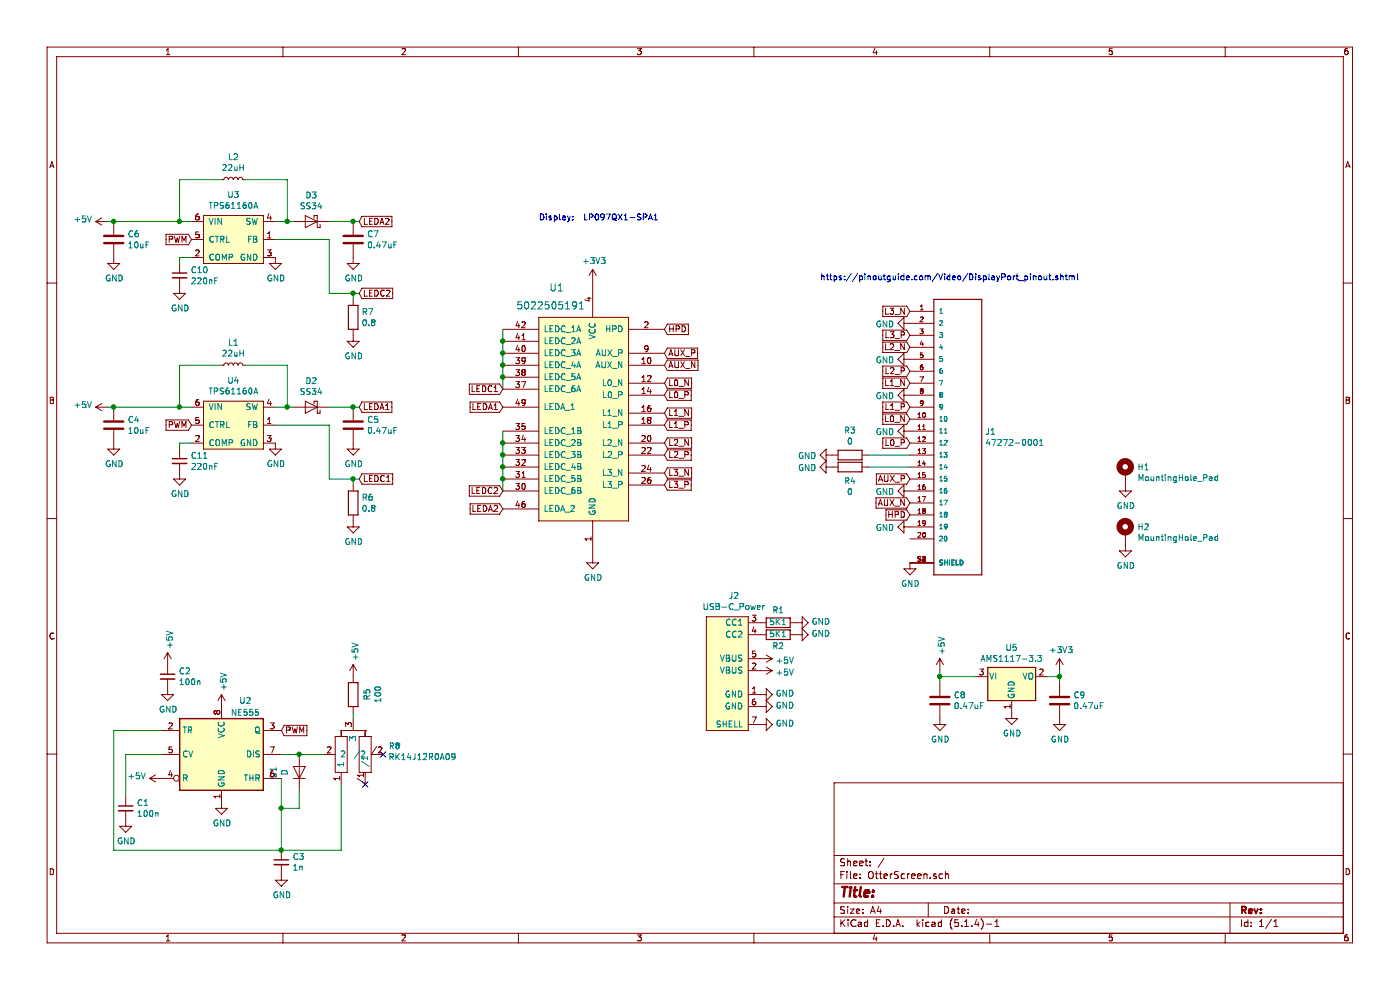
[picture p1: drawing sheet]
EESchema Schematic File Version 4
LIBS:OtterScreen-cache
EELAYER 26 0
EELAYER END
$Descr A4 11693 8268
encoding utf-8
Sheet 1 1
Title ""
Date ""
Rev ""
Comp ""
Comment1 ""
Comment2 ""
Comment3 ""
Comment4 ""
$EndDescr
$Comp
L otter:5022505191 U1
U 1 1
P 4950 3500
F 0 "U1" H 4650 4600 60  0000 C CNN
F 1 "5022505191" H 4600 4450 60  0000 C CNN
F 2 "otter:5022505191" H 4950 3500 60  0001 C CNN
F 3 "" H 4950 3500 60  0000 C CNN
	1    4950 3500
	1    0    0    -1  
$EndComp
$Comp
L power:GND #PWR0101
U 1 1
P 4950 4650
F 0 "#PWR0101" H 4950 4400 50  0001 C CNN
F 1 "GND" H 4955 4477 50  0000 C CNN
F 2 "" H 4950 4650 50  0001 C CNN
F 3 "" H 4950 4650 50  0001 C CNN
	1    4950 4650
	1    0    0    -1  
$EndComp
$Comp
L power:+3V3 #PWR0102
U 1 1
P 4950 2350
F 0 "#PWR0102" H 4950 2200 50  0001 C CNN
F 1 "+3V3" H 4965 2523 50  0000 C CNN
F 2 "" H 4950 2350 50  0001 C CNN
F 3 "" H 4950 2350 50  0001 C CNN
	1    4950 2350
	1    0    0    -1  
$EndComp
Text Notes 4500 1850 0    50   ~ 0
Display:  LP097QX1-SPA1\n
$Comp
L power:GND #PWR0103
U 1 1
P 7600 4700
F 0 "#PWR0103" H 7600 4450 50  0001 C CNN
F 1 "GND" H 7605 4527 50  0000 C CNN
F 2 "" H 7600 4700 50  0001 C CNN
F 3 "" H 7600 4700 50  0001 C CNN
	1    7600 4700
	1    0    0    -1  
$EndComp
Text GLabel 5550 3200 2    50   Input ~ 0
L0_N
Text GLabel 5550 3300 2    50   Input ~ 0
L0_P
Text GLabel 5550 3450 2    50   Input ~ 0
L1_N
Text GLabel 5550 3550 2    50   Input ~ 0
L1_P
Text GLabel 5550 3700 2    50   Input ~ 0
L2_N
Text GLabel 5550 3800 2    50   Input ~ 0
L2_P
Text GLabel 5550 3950 2    50   Input ~ 0
L3_N
Text GLabel 5550 4050 2    50   Input ~ 0
L3_P
Text GLabel 7600 2600 0    50   Input ~ 0
L3_N
Text GLabel 7600 2800 0    50   Input ~ 0
L3_P
Text GLabel 7600 3500 0    50   Input ~ 0
L0_N
Text GLabel 7600 3700 0    50   Input ~ 0
L0_P
Text GLabel 7600 3200 0    50   Input ~ 0
L1_N
Text GLabel 7600 3400 0    50   Input ~ 0
L1_P
Text GLabel 7600 2900 0    50   Input ~ 0
L2_N
Text GLabel 7600 3100 0    50   Input ~ 0
L2_P
Wire Wire Line
	7600 3800 7250 3800
Wire Wire Line
	7600 3900 7250 3900
$Comp
L power:GND #PWR0104
U 1 1
P 7600 2700
F 0 "#PWR0104" H 7600 2450 50  0001 C CNN
F 1 "GND" V 7605 2572 50  0000 R CNN
F 2 "" H 7600 2700 50  0001 C CNN
F 3 "" H 7600 2700 50  0001 C CNN
	1    7600 2700
	0    1    1    0   
$EndComp
$Comp
L power:GND #PWR0105
U 1 1
P 7600 3000
F 0 "#PWR0105" H 7600 2750 50  0001 C CNN
F 1 "GND" V 7605 2872 50  0000 R CNN
F 2 "" H 7600 3000 50  0001 C CNN
F 3 "" H 7600 3000 50  0001 C CNN
	1    7600 3000
	0    1    1    0   
$EndComp
$Comp
L power:GND #PWR0106
U 1 1
P 7600 3300
F 0 "#PWR0106" H 7600 3050 50  0001 C CNN
F 1 "GND" V 7605 3172 50  0000 R CNN
F 2 "" H 7600 3300 50  0001 C CNN
F 3 "" H 7600 3300 50  0001 C CNN
	1    7600 3300
	0    1    1    0   
$EndComp
$Comp
L power:GND #PWR0107
U 1 1
P 7600 3600
F 0 "#PWR0107" H 7600 3350 50  0001 C CNN
F 1 "GND" V 7605 3472 50  0000 R CNN
F 2 "" H 7600 3600 50  0001 C CNN
F 3 "" H 7600 3600 50  0001 C CNN
	1    7600 3600
	0    1    1    0   
$EndComp
$Comp
L power:GND #PWR0108
U 1 1
P 6950 3800
F 0 "#PWR0108" H 6950 3550 50  0001 C CNN
F 1 "GND" V 6955 3672 50  0000 R CNN
F 2 "" H 6950 3800 50  0001 C CNN
F 3 "" H 6950 3800 50  0001 C CNN
	1    6950 3800
	0    1    1    0   
$EndComp
$Comp
L power:GND #PWR0109
U 1 1
P 6950 3900
F 0 "#PWR0109" H 6950 3650 50  0001 C CNN
F 1 "GND" V 6955 3772 50  0000 R CNN
F 2 "" H 6950 3900 50  0001 C CNN
F 3 "" H 6950 3900 50  0001 C CNN
	1    6950 3900
	0    1    1    0   
$EndComp
$Comp
L power:GND #PWR0110
U 1 1
P 7600 4100
F 0 "#PWR0110" H 7600 3850 50  0001 C CNN
F 1 "GND" V 7605 3972 50  0000 R CNN
F 2 "" H 7600 4100 50  0001 C CNN
F 3 "" H 7600 4100 50  0001 C CNN
	1    7600 4100
	0    1    1    0   
$EndComp
Text GLabel 5550 2950 2    50   Input ~ 0
AUX_P
Text GLabel 5550 3050 2    50   Input ~ 0
AUX_N
Text GLabel 7600 4000 0    50   Input ~ 0
AUX_P
Text GLabel 7600 4200 0    50   Input ~ 0
AUX_N
Text GLabel 5550 2750 2    50   Input ~ 0
HPD
Text GLabel 7600 4300 0    50   Input ~ 0
HPD
Text Notes 6850 2350 0    50   ~ 0
https://pinoutguide.com/Video/DisplayPort_pinout.shtml
$Comp
L power:GND #PWR0111
U 1 1
P 7600 4400
F 0 "#PWR0111" H 7600 4150 50  0001 C CNN
F 1 "GND" V 7605 4272 50  0000 R CNN
F 2 "" H 7600 4400 50  0001 C CNN
F 3 "" H 7600 4400 50  0001 C CNN
	1    7600 4400
	0    1    1    0   
$EndComp
$Comp
L Device:R R3
U 1 1
P 7100 3800
F 0 "R3" V 6893 3800 50  0000 C CNN
F 1 "0" V 6984 3800 50  0000 C CNN
F 2 "Resistor_SMD:R_0603_1608Metric" V 7030 3800 50  0001 C CNN
F 3 "~" H 7100 3800 50  0001 C CNN
	1    7100 3800
	0    1    1    0   
$EndComp
$Comp
L Device:R R4
U 1 1
P 7100 3900
F 0 "R4" V 7215 3900 50  0000 C CNN
F 1 "0" V 7306 3900 50  0000 C CNN
F 2 "Resistor_SMD:R_0603_1608Metric" V 7030 3900 50  0001 C CNN
F 3 "~" H 7100 3900 50  0001 C CNN
	1    7100 3900
	0    1    1    0   
$EndComp
$Comp
L otter:USB-C_Power J2
U 1 1
P 6100 5600
F 0 "J2" H 6131 6225 50  0000 C CNN
F 1 "USB-C_Power" H 6131 6134 50  0000 C CNN
F 2 "otter:USB-C_Power" H 6100 6150 50  0001 C CNN
F 3 "" H 6100 6150 50  0001 C CNN
	1    6100 5600
	1    0    0    -1  
$EndComp
$Comp
L power:GND #PWR0112
U 1 1
P 6350 6050
F 0 "#PWR0112" H 6350 5800 50  0001 C CNN
F 1 "GND" V 6355 5922 50  0000 R CNN
F 2 "" H 6350 6050 50  0001 C CNN
F 3 "" H 6350 6050 50  0001 C CNN
	1    6350 6050
	0    -1   -1   0   
$EndComp
$Comp
L power:GND #PWR0113
U 1 1
P 6350 5900
F 0 "#PWR0113" H 6350 5650 50  0001 C CNN
F 1 "GND" V 6355 5772 50  0000 R CNN
F 2 "" H 6350 5900 50  0001 C CNN
F 3 "" H 6350 5900 50  0001 C CNN
	1    6350 5900
	0    -1   -1   0   
$EndComp
$Comp
L power:GND #PWR0114
U 1 1
P 6350 5800
F 0 "#PWR0114" H 6350 5550 50  0001 C CNN
F 1 "GND" V 6355 5672 50  0000 R CNN
F 2 "" H 6350 5800 50  0001 C CNN
F 3 "" H 6350 5800 50  0001 C CNN
	1    6350 5800
	0    -1   -1   0   
$EndComp
$Comp
L power:GND #PWR0115
U 1 1
P 6650 5300
F 0 "#PWR0115" H 6650 5050 50  0001 C CNN
F 1 "GND" V 6655 5172 50  0000 R CNN
F 2 "" H 6650 5300 50  0001 C CNN
F 3 "" H 6650 5300 50  0001 C CNN
	1    6650 5300
	0    -1   -1   0   
$EndComp
$Comp
L power:GND #PWR0116
U 1 1
P 6650 5200
F 0 "#PWR0116" H 6650 4950 50  0001 C CNN
F 1 "GND" V 6655 5072 50  0000 R CNN
F 2 "" H 6650 5200 50  0001 C CNN
F 3 "" H 6650 5200 50  0001 C CNN
	1    6650 5200
	0    -1   -1   0   
$EndComp
$Comp
L Device:R R2
U 1 1
P 6500 5300
F 0 "R2" V 6400 5300 50  0000 C CNN
F 1 "5K1" V 6500 5300 50  0000 C CNN
F 2 "Resistor_SMD:R_0603_1608Metric" V 6430 5300 50  0001 C CNN
F 3 "~" H 6500 5300 50  0001 C CNN
	1    6500 5300
	0    -1   -1   0   
$EndComp
$Comp
L Device:R R1
U 1 1
P 6500 5200
F 0 "R1" V 6600 5200 50  0000 C CNN
F 1 "5K1" V 6500 5200 50  0000 C CNN
F 2 "Resistor_SMD:R_0603_1608Metric" V 6430 5200 50  0001 C CNN
F 3 "~" H 6500 5200 50  0001 C CNN
	1    6500 5200
	0    -1   -1   0   
$EndComp
$Comp
L power:+5V #PWR0117
U 1 1
P 6350 5500
F 0 "#PWR0117" H 6350 5350 50  0001 C CNN
F 1 "+5V" V 6365 5628 50  0000 L CNN
F 2 "" H 6350 5500 50  0001 C CNN
F 3 "" H 6350 5500 50  0001 C CNN
	1    6350 5500
	0    1    1    0   
$EndComp
$Comp
L power:+5V #PWR0118
U 1 1
P 6350 5600
F 0 "#PWR0118" H 6350 5450 50  0001 C CNN
F 1 "+5V" V 6365 5728 50  0000 L CNN
F 2 "" H 6350 5600 50  0001 C CNN
F 3 "" H 6350 5600 50  0001 C CNN
	1    6350 5600
	0    1    1    0   
$EndComp
$Comp
L Timer:NE555 U2
U 1 1
P 1850 6300
F 0 "U2" H 2050 6750 50  0000 C CNN
F 1 "NE555" H 2050 6650 50  0000 C CNN
F 2 "Package_SO:SO-8_5.3x6.2mm_P1.27mm" H 1850 6300 50  0001 C CNN
F 3 "http://www.ti.com/lit/ds/symlink/ne555.pdf" H 1850 6300 50  0001 C CNN
	1    1850 6300
	1    0    0    -1  
$EndComp
$Comp
L power:GND #PWR0119
U 1 1
P 1850 6700
F 0 "#PWR0119" H 1850 6450 50  0001 C CNN
F 1 "GND" H 1855 6527 50  0000 C CNN
F 2 "" H 1850 6700 50  0001 C CNN
F 3 "" H 1850 6700 50  0001 C CNN
	1    1850 6700
	1    0    0    -1  
$EndComp
$Comp
L power:+5V #PWR0120
U 1 1
P 1350 6500
F 0 "#PWR0120" H 1350 6350 50  0001 C CNN
F 1 "+5V" V 1365 6628 50  0000 L CNN
F 2 "" H 1350 6500 50  0001 C CNN
F 3 "" H 1350 6500 50  0001 C CNN
	1    1350 6500
	0    -1   -1   0   
$EndComp
$Comp
L power:+5V #PWR0121
U 1 1
P 1850 5900
F 0 "#PWR0121" H 1850 5750 50  0001 C CNN
F 1 "+5V" V 1865 6028 50  0000 L CNN
F 2 "" H 1850 5900 50  0001 C CNN
F 3 "" H 1850 5900 50  0001 C CNN
	1    1850 5900
	1    0    0    -1  
$EndComp
Text GLabel 2350 6100 2    50   Input ~ 0
PWM
Wire Wire Line
	2350 6500 2350 6750
Wire Wire Line
	2350 7100 950  7100
Wire Wire Line
	950  7100 950  6100
Wire Wire Line
	950  6100 1350 6100
$Comp
L Device:C_Small C3
U 1 1
P 2350 7200
F 0 "C3" H 2442 7246 50  0000 L CNN
F 1 "1n" H 2442 7155 50  0000 L CNN
F 2 "Capacitor_SMD:C_0603_1608Metric" H 2350 7200 50  0001 C CNN
F 3 "~" H 2350 7200 50  0001 C CNN
	1    2350 7200
	1    0    0    -1  
$EndComp
Connection ~ 2350 7100
$Comp
L power:GND #PWR0122
U 1 1
P 2350 7300
F 0 "#PWR0122" H 2350 7050 50  0001 C CNN
F 1 "GND" H 2355 7127 50  0000 C CNN
F 2 "" H 2350 7300 50  0001 C CNN
F 3 "" H 2350 7300 50  0001 C CNN
	1    2350 7300
	1    0    0    -1  
$EndComp
$Comp
L Device:R R5
U 1 1
P 2950 5800
F 0 "R5" V 3065 5800 50  0000 C CNN
F 1 "100" V 3156 5800 50  0000 C CNN
F 2 "Resistor_SMD:R_0603_1608Metric" V 2880 5800 50  0001 C CNN
F 3 "~" H 2950 5800 50  0001 C CNN
	1    2950 5800
	1    0    0    -1  
$EndComp
$Comp
L power:+5V #PWR0123
U 1 1
P 2950 5650
F 0 "#PWR0123" H 2950 5500 50  0001 C CNN
F 1 "+5V" V 2965 5778 50  0000 L CNN
F 2 "" H 2950 5650 50  0001 C CNN
F 3 "" H 2950 5650 50  0001 C CNN
	1    2950 5650
	1    0    0    -1  
$EndComp
Wire Wire Line
	2350 6300 2500 6300
Wire Wire Line
	2950 6000 2950 5950
Wire Wire Line
	2850 7100 2350 7100
$Comp
L Device:D D1
U 1 1
P 2500 6450
F 0 "D1" H 2500 6666 50  0000 C CNN
F 1 "D" H 2500 6575 50  0000 C CNN
F 2 "Diode_SMD:D_SOD-123F" H 2500 6450 50  0001 C CNN
F 3 "~" H 2500 6450 50  0001 C CNN
	1    2500 6450
	0    -1   -1   0   
$EndComp
Connection ~ 2350 6750
Wire Wire Line
	2350 6750 2350 7100
$Comp
L Device:C_Small C2
U 1 1
P 1400 5650
F 0 "C2" H 1492 5696 50  0000 L CNN
F 1 "100n" H 1492 5605 50  0000 L CNN
F 2 "Capacitor_SMD:C_0603_1608Metric" H 1400 5650 50  0001 C CNN
F 3 "~" H 1400 5650 50  0001 C CNN
	1    1400 5650
	1    0    0    -1  
$EndComp
$Comp
L power:+5V #PWR0124
U 1 1
P 1400 5550
F 0 "#PWR0124" H 1400 5400 50  0001 C CNN
F 1 "+5V" V 1415 5678 50  0000 L CNN
F 2 "" H 1400 5550 50  0001 C CNN
F 3 "" H 1400 5550 50  0001 C CNN
	1    1400 5550
	1    0    0    -1  
$EndComp
$Comp
L power:GND #PWR0125
U 1 1
P 1400 5750
F 0 "#PWR0125" H 1400 5500 50  0001 C CNN
F 1 "GND" H 1405 5577 50  0000 C CNN
F 2 "" H 1400 5750 50  0001 C CNN
F 3 "" H 1400 5750 50  0001 C CNN
	1    1400 5750
	1    0    0    -1  
$EndComp
$Comp
L Device:C_Small C1
U 1 1
P 1050 6750
F 0 "C1" H 1142 6796 50  0000 L CNN
F 1 "100n" H 1142 6705 50  0000 L CNN
F 2 "Capacitor_SMD:C_0603_1608Metric" H 1050 6750 50  0001 C CNN
F 3 "~" H 1050 6750 50  0001 C CNN
	1    1050 6750
	1    0    0    -1  
$EndComp
$Comp
L power:GND #PWR0126
U 1 1
P 1050 6850
F 0 "#PWR0126" H 1050 6600 50  0001 C CNN
F 1 "GND" H 1055 6677 50  0000 C CNN
F 2 "" H 1050 6850 50  0001 C CNN
F 3 "" H 1050 6850 50  0001 C CNN
	1    1050 6850
	1    0    0    -1  
$EndComp
Wire Wire Line
	1050 6650 1050 6300
Wire Wire Line
	1050 6300 1350 6300
Text GLabel 4200 3400 0    50   Input ~ 0
LEDA1
Text GLabel 4200 3250 0    50   Input ~ 0
LEDC1
Text GLabel 4200 4250 0    50   Input ~ 0
LEDA2
Text GLabel 4200 4100 0    50   Input ~ 0
LEDC2
Wire Wire Line
	4200 4100 4200 4000
Connection ~ 4200 3700
Wire Wire Line
	4200 3700 4200 3600
Connection ~ 4200 3800
Wire Wire Line
	4200 3800 4200 3700
Connection ~ 4200 3900
Wire Wire Line
	4200 3900 4200 3800
Connection ~ 4200 4000
Wire Wire Line
	4200 4000 4200 3900
Wire Wire Line
	4200 3250 4200 3150
Connection ~ 4200 2850
Wire Wire Line
	4200 2850 4200 2750
Connection ~ 4200 2950
Wire Wire Line
	4200 2950 4200 2850
Connection ~ 4200 3050
Wire Wire Line
	4200 3050 4200 2950
Connection ~ 4200 3150
Wire Wire Line
	4200 3150 4200 3050
$Comp
L Device:D_Schottky D2
U 1 1
P 2600 3400
F 0 "D2" H 2600 3184 50  0000 C CNN
F 1 "SS34" H 2600 3275 50  0000 C CNN
F 2 "Diode_SMD:D_SOD-123F" H 2600 3400 50  0001 C CNN
F 3 "~" H 2600 3400 50  0001 C CNN
	1    2600 3400
	-1   0    0    1   
$EndComp
$Comp
L Device:L_Small L1
U 1 1
P 1950 3050
F 0 "L1" V 2135 3050 50  0000 C CNN
F 1 "22uH" V 2044 3050 50  0000 C CNN
F 2 "Inductor_SMD:L_Taiyo-Yuden_MD-4040" H 1950 3050 50  0001 C CNN
F 3 "~" H 1950 3050 50  0001 C CNN
	1    1950 3050
	0    -1   -1   0   
$EndComp
$Comp
L Device:C C4
U 1 1
P 950 3550
F 0 "C4" H 1065 3596 50  0000 L CNN
F 1 "10uF" H 1065 3505 50  0000 L CNN
F 2 "Capacitor_SMD:C_0805_2012Metric" H 988 3400 50  0001 C CNN
F 3 "~" H 950 3550 50  0001 C CNN
	1    950  3550
	1    0    0    -1  
$EndComp
$Comp
L power:GND #PWR0127
U 1 1
P 950 3700
F 0 "#PWR0127" H 950 3450 50  0001 C CNN
F 1 "GND" H 955 3527 50  0000 C CNN
F 2 "" H 950 3700 50  0001 C CNN
F 3 "" H 950 3700 50  0001 C CNN
	1    950  3700
	1    0    0    -1  
$EndComp
$Comp
L Device:C C5
U 1 1
P 2950 3550
F 0 "C5" H 3065 3596 50  0000 L CNN
F 1 "0.47uF" H 3065 3505 50  0000 L CNN
F 2 "Capacitor_SMD:C_0805_2012Metric" H 2988 3400 50  0001 C CNN
F 3 "~" H 2950 3550 50  0001 C CNN
	1    2950 3550
	1    0    0    -1  
$EndComp
$Comp
L power:GND #PWR0129
U 1 1
P 2950 3700
F 0 "#PWR0129" H 2950 3450 50  0001 C CNN
F 1 "GND" H 2955 3527 50  0000 C CNN
F 2 "" H 2950 3700 50  0001 C CNN
F 3 "" H 2950 3700 50  0001 C CNN
	1    2950 3700
	1    0    0    -1  
$EndComp
Wire Wire Line
	2950 3400 2750 3400
$Comp
L Device:R R6
U 1 1
P 2950 4200
F 0 "R6" H 3020 4246 50  0000 L CNN
F 1 "0.8" H 3020 4155 50  0000 L CNN
F 2 "Resistor_SMD:R_0805_2012Metric" V 2880 4200 50  0001 C CNN
F 3 "~" H 2950 4200 50  0001 C CNN
	1    2950 4200
	1    0    0    -1  
$EndComp
Wire Wire Line
	2950 4050 2950 4000
Wire Wire Line
	2950 4000 3000 4000
Connection ~ 2950 4000
Text GLabel 3000 4000 2    50   Input ~ 0
LEDC1
$Comp
L power:GND #PWR0130
U 1 1
P 2950 4350
F 0 "#PWR0130" H 2950 4100 50  0001 C CNN
F 1 "GND" H 2955 4177 50  0000 C CNN
F 2 "" H 2950 4350 50  0001 C CNN
F 3 "" H 2950 4350 50  0001 C CNN
	1    2950 4350
	1    0    0    -1  
$EndComp
Wire Wire Line
	2950 3400 3000 3400
Connection ~ 2950 3400
Text GLabel 3000 3400 2    50   Input ~ 0
LEDA1
Connection ~ 950  3400
Wire Wire Line
	950  3400 900  3400
Text GLabel 1600 3550 0    50   Input ~ 0
PWM
$Comp
L power:+5V #PWR0131
U 1 1
P 900 3400
F 0 "#PWR0131" H 900 3250 50  0001 C CNN
F 1 "+5V" V 915 3528 50  0000 L CNN
F 2 "" H 900 3400 50  0001 C CNN
F 3 "" H 900 3400 50  0001 C CNN
	1    900  3400
	0    -1   -1   0   
$EndComp
$Comp
L otter:RK14J12R0A09 R8
U 1 1
P 2950 6300
F 0 "R8" H 3244 6371 50  0000 L CNN
F 1 "RK14J12R0A09" H 3244 6280 50  0000 L CNN
F 2 "otter:RK14J12R0A09" H 2950 6900 50  0001 C CNN
F 3 "" H 2950 6900 50  0001 C CNN
	1    2950 6300
	1    0    0    -1  
$EndComp
NoConn ~ 3050 6550
NoConn ~ 3200 6300
Connection ~ 2500 6300
Wire Wire Line
	2500 6300 2700 6300
Wire Wire Line
	2500 6600 2500 6750
Wire Wire Line
	2350 6750 2500 6750
Wire Wire Line
	2850 6550 2850 7100
$Comp
L OtterScreen-rescue:47272-0001-47272-0001 J1
U 1 1
P 8000 3600
F 0 "J1" H 8229 3596 50  0000 L CNN
F 1 "47272-0001" H 8229 3505 50  0000 L CNN
F 2 "47272-0001:MOLEX_47272-0001" H 8000 3600 50  0001 L BNN
F 3 "Conn Display Port RCP 20 POS 0.5mm Solder RA SMD 20 Terminal 1 Port DisplayPort T/R" H 8000 3600 50  0001 L BNN
F 4 "None" H 8000 3600 50  0001 L BNN "Field4"
F 5 "Molex" H 8000 3600 50  0001 L BNN "Field5"
F 6 "None" H 8000 3600 50  0001 L BNN "Field6"
F 7 "47272-0001" H 8000 3600 50  0001 L BNN "Field7"
F 8 "Unavailable" H 8000 3600 50  0001 L BNN "Field8"
	1    8000 3600
	1    0    0    -1  
$EndComp
$Comp
L Regulator_Linear:AMS1117-3.3 U5
U 1 1
P 8450 5650
F 0 "U5" H 8450 5892 50  0000 C CNN
F 1 "AMS1117-3.3" H 8450 5801 50  0000 C CNN
F 2 "Package_TO_SOT_SMD:SOT-223-3_TabPin2" H 8450 5850 50  0001 C CNN
F 3 "http://www.advanced-monolithic.com/pdf/ds1117.pdf" H 8550 5400 50  0001 C CNN
	1    8450 5650
	1    0    0    -1  
$EndComp
$Comp
L power:+5V #PWR0138
U 1 1
P 7850 5600
F 0 "#PWR0138" H 7850 5450 50  0001 C CNN
F 1 "+5V" V 7865 5728 50  0000 L CNN
F 2 "" H 7850 5600 50  0001 C CNN
F 3 "" H 7850 5600 50  0001 C CNN
	1    7850 5600
	1    0    0    -1  
$EndComp
$Comp
L power:GND #PWR0139
U 1 1
P 7850 6000
F 0 "#PWR0139" H 7850 5750 50  0001 C CNN
F 1 "GND" H 7855 5827 50  0000 C CNN
F 2 "" H 7850 6000 50  0001 C CNN
F 3 "" H 7850 6000 50  0001 C CNN
	1    7850 6000
	1    0    0    -1  
$EndComp
Wire Wire Line
	7850 5650 7850 5700
Wire Wire Line
	7850 5650 7850 5600
Connection ~ 7850 5650
$Comp
L power:GND #PWR0140
U 1 1
P 8450 5950
F 0 "#PWR0140" H 8450 5700 50  0001 C CNN
F 1 "GND" H 8455 5777 50  0000 C CNN
F 2 "" H 8450 5950 50  0001 C CNN
F 3 "" H 8450 5950 50  0001 C CNN
	1    8450 5950
	1    0    0    -1  
$EndComp
$Comp
L Device:C C9
U 1 1
P 8850 5850
F 0 "C9" H 8965 5896 50  0000 L CNN
F 1 "0.47uF" H 8965 5805 50  0000 L CNN
F 2 "Capacitor_SMD:C_0805_2012Metric" H 8888 5700 50  0001 C CNN
F 3 "~" H 8850 5850 50  0001 C CNN
	1    8850 5850
	1    0    0    -1  
$EndComp
$Comp
L Device:C C8
U 1 1
P 7850 5850
F 0 "C8" H 7965 5896 50  0000 L CNN
F 1 "0.47uF" H 7965 5805 50  0000 L CNN
F 2 "Capacitor_SMD:C_0805_2012Metric" H 7888 5700 50  0001 C CNN
F 3 "~" H 7850 5850 50  0001 C CNN
	1    7850 5850
	1    0    0    -1  
$EndComp
Wire Wire Line
	7850 5650 8150 5650
Wire Wire Line
	8750 5650 8850 5650
Wire Wire Line
	8850 5650 8850 5700
$Comp
L power:GND #PWR0141
U 1 1
P 8850 6000
F 0 "#PWR0141" H 8850 5750 50  0001 C CNN
F 1 "GND" H 8855 5827 50  0000 C CNN
F 2 "" H 8850 6000 50  0001 C CNN
F 3 "" H 8850 6000 50  0001 C CNN
	1    8850 6000
	1    0    0    -1  
$EndComp
$Comp
L power:+3V3 #PWR0142
U 1 1
P 8850 5600
F 0 "#PWR0142" H 8850 5450 50  0001 C CNN
F 1 "+3V3" H 8865 5773 50  0000 C CNN
F 2 "" H 8850 5600 50  0001 C CNN
F 3 "" H 8850 5600 50  0001 C CNN
	1    8850 5600
	1    0    0    -1  
$EndComp
Wire Wire Line
	8850 5600 8850 5650
Connection ~ 8850 5650
$Comp
L Mechanical:MountingHole_Pad H1
U 1 1
P 9400 3950
F 0 "H1" H 9500 4001 50  0000 L CNN
F 1 "MountingHole_Pad" H 9500 3910 50  0000 L CNN
F 2 "MountingHole:MountingHole_3.2mm_M3" H 9400 3950 50  0001 C CNN
F 3 "~" H 9400 3950 50  0001 C CNN
	1    9400 3950
	1    0    0    -1  
$EndComp
$Comp
L power:GND #PWR0143
U 1 1
P 9400 4050
F 0 "#PWR0143" H 9400 3800 50  0001 C CNN
F 1 "GND" H 9405 3877 50  0000 C CNN
F 2 "" H 9400 4050 50  0001 C CNN
F 3 "" H 9400 4050 50  0001 C CNN
	1    9400 4050
	1    0    0    -1  
$EndComp
$Comp
L Mechanical:MountingHole_Pad H2
U 1 1
P 9400 4450
F 0 "H2" H 9500 4501 50  0000 L CNN
F 1 "MountingHole_Pad" H 9500 4410 50  0000 L CNN
F 2 "MountingHole:MountingHole_3.2mm_M3" H 9400 4450 50  0001 C CNN
F 3 "~" H 9400 4450 50  0001 C CNN
	1    9400 4450
	1    0    0    -1  
$EndComp
$Comp
L power:GND #PWR0144
U 1 1
P 9400 4550
F 0 "#PWR0144" H 9400 4300 50  0001 C CNN
F 1 "GND" H 9405 4377 50  0000 C CNN
F 2 "" H 9400 4550 50  0001 C CNN
F 3 "" H 9400 4550 50  0001 C CNN
	1    9400 4550
	1    0    0    -1  
$EndComp
$Comp
L pro_box_front_sbc-cache:pro_box_front_sbc-rescue_TPS61160A U4
U 1 1
P 1950 3450
F 0 "U4" H 1950 3725 50  0000 C CNN
F 1 "TPS61160A" H 1950 3634 50  0000 C CNN
F 2 "Package_SON:WSON-6-1EP_2x2mm_P0.65mm_EP1x1.6mm" H 1950 3450 50  0001 C CNN
F 3 "" H 1950 3450 50  0001 C CNN
	1    1950 3450
	1    0    0    -1  
$EndComp
Wire Wire Line
	950  3400 1500 3400
Wire Wire Line
	1850 3050 1500 3050
Wire Wire Line
	1500 3050 1500 3400
Connection ~ 1500 3400
Wire Wire Line
	1500 3400 1600 3400
Wire Wire Line
	2450 3400 2400 3400
Wire Wire Line
	2050 3050 2400 3050
Wire Wire Line
	2400 3050 2400 3400
Connection ~ 2400 3400
Wire Wire Line
	2400 3400 2300 3400
Wire Wire Line
	2750 3550 2300 3550
Wire Wire Line
	2750 4000 2950 4000
Wire Wire Line
	2750 3550 2750 4000
$Comp
L power:GND #PWR0128
U 1 1
P 2300 3700
F 0 "#PWR0128" H 2300 3450 50  0001 C CNN
F 1 "GND" H 2305 3527 50  0000 C CNN
F 2 "" H 2300 3700 50  0001 C CNN
F 3 "" H 2300 3700 50  0001 C CNN
	1    2300 3700
	1    0    0    -1  
$EndComp
$Comp
L Device:C_Small C11
U 1 1
P 1500 3850
F 0 "C11" H 1592 3896 50  0000 L CNN
F 1 "220nF" H 1592 3805 50  0000 L CNN
F 2 "Capacitor_SMD:C_0603_1608Metric" H 1500 3850 50  0001 C CNN
F 3 "~" H 1500 3850 50  0001 C CNN
	1    1500 3850
	1    0    0    -1  
$EndComp
$Comp
L power:GND #PWR0132
U 1 1
P 1500 3950
F 0 "#PWR0132" H 1500 3700 50  0001 C CNN
F 1 "GND" H 1505 3777 50  0000 C CNN
F 2 "" H 1500 3950 50  0001 C CNN
F 3 "" H 1500 3950 50  0001 C CNN
	1    1500 3950
	1    0    0    -1  
$EndComp
Wire Wire Line
	1600 3700 1500 3700
Wire Wire Line
	1500 3700 1500 3750
$Comp
L Device:D_Schottky D3
U 1 1
P 2600 1850
F 0 "D3" H 2600 1634 50  0000 C CNN
F 1 "SS34" H 2600 1725 50  0000 C CNN
F 2 "Diode_SMD:D_SOD-123F" H 2600 1850 50  0001 C CNN
F 3 "~" H 2600 1850 50  0001 C CNN
	1    2600 1850
	-1   0    0    1   
$EndComp
$Comp
L Device:L_Small L2
U 1 1
P 1950 1500
F 0 "L2" V 2135 1500 50  0000 C CNN
F 1 "22uH" V 2044 1500 50  0000 C CNN
F 2 "Inductor_SMD:L_Taiyo-Yuden_MD-4040" H 1950 1500 50  0001 C CNN
F 3 "~" H 1950 1500 50  0001 C CNN
	1    1950 1500
	0    -1   -1   0   
$EndComp
$Comp
L Device:C C6
U 1 1
P 950 2000
F 0 "C6" H 1065 2046 50  0000 L CNN
F 1 "10uF" H 1065 1955 50  0000 L CNN
F 2 "Capacitor_SMD:C_0805_2012Metric" H 988 1850 50  0001 C CNN
F 3 "~" H 950 2000 50  0001 C CNN
	1    950  2000
	1    0    0    -1  
$EndComp
$Comp
L power:GND #PWR0133
U 1 1
P 950 2150
F 0 "#PWR0133" H 950 1900 50  0001 C CNN
F 1 "GND" H 955 1977 50  0000 C CNN
F 2 "" H 950 2150 50  0001 C CNN
F 3 "" H 950 2150 50  0001 C CNN
	1    950  2150
	1    0    0    -1  
$EndComp
$Comp
L Device:C C7
U 1 1
P 2950 2000
F 0 "C7" H 3065 2046 50  0000 L CNN
F 1 "0.47uF" H 3065 1955 50  0000 L CNN
F 2 "Capacitor_SMD:C_0805_2012Metric" H 2988 1850 50  0001 C CNN
F 3 "~" H 2950 2000 50  0001 C CNN
	1    2950 2000
	1    0    0    -1  
$EndComp
$Comp
L power:GND #PWR0134
U 1 1
P 2950 2150
F 0 "#PWR0134" H 2950 1900 50  0001 C CNN
F 1 "GND" H 2955 1977 50  0000 C CNN
F 2 "" H 2950 2150 50  0001 C CNN
F 3 "" H 2950 2150 50  0001 C CNN
	1    2950 2150
	1    0    0    -1  
$EndComp
Wire Wire Line
	2950 1850 2750 1850
$Comp
L Device:R R7
U 1 1
P 2950 2650
F 0 "R7" H 3020 2696 50  0000 L CNN
F 1 "0.8" H 3020 2605 50  0000 L CNN
F 2 "Resistor_SMD:R_0805_2012Metric" V 2880 2650 50  0001 C CNN
F 3 "~" H 2950 2650 50  0001 C CNN
	1    2950 2650
	1    0    0    -1  
$EndComp
Wire Wire Line
	2950 2500 2950 2450
Wire Wire Line
	2950 2450 3000 2450
Connection ~ 2950 2450
Text GLabel 3000 2450 2    50   Input ~ 0
LEDC2
$Comp
L power:GND #PWR0135
U 1 1
P 2950 2800
F 0 "#PWR0135" H 2950 2550 50  0001 C CNN
F 1 "GND" H 2955 2627 50  0000 C CNN
F 2 "" H 2950 2800 50  0001 C CNN
F 3 "" H 2950 2800 50  0001 C CNN
	1    2950 2800
	1    0    0    -1  
$EndComp
Wire Wire Line
	2950 1850 3000 1850
Connection ~ 2950 1850
Text GLabel 3000 1850 2    50   Input ~ 0
LEDA2
Connection ~ 950  1850
Wire Wire Line
	950  1850 900  1850
Text GLabel 1600 2000 0    50   Input ~ 0
PWM
$Comp
L power:+5V #PWR0136
U 1 1
P 900 1850
F 0 "#PWR0136" H 900 1700 50  0001 C CNN
F 1 "+5V" V 915 1978 50  0000 L CNN
F 2 "" H 900 1850 50  0001 C CNN
F 3 "" H 900 1850 50  0001 C CNN
	1    900  1850
	0    -1   -1   0   
$EndComp
$Comp
L pro_box_front_sbc-cache:pro_box_front_sbc-rescue_TPS61160A U3
U 1 1
P 1950 1900
F 0 "U3" H 1950 2175 50  0000 C CNN
F 1 "TPS61160A" H 1950 2084 50  0000 C CNN
F 2 "Package_SON:WSON-6-1EP_2x2mm_P0.65mm_EP1x1.6mm" H 1950 1900 50  0001 C CNN
F 3 "" H 1950 1900 50  0001 C CNN
	1    1950 1900
	1    0    0    -1  
$EndComp
Wire Wire Line
	950  1850 1500 1850
Wire Wire Line
	1850 1500 1500 1500
Wire Wire Line
	1500 1500 1500 1850
Connection ~ 1500 1850
Wire Wire Line
	1500 1850 1600 1850
Wire Wire Line
	2450 1850 2400 1850
Wire Wire Line
	2050 1500 2400 1500
Wire Wire Line
	2400 1500 2400 1850
Connection ~ 2400 1850
Wire Wire Line
	2400 1850 2300 1850
Wire Wire Line
	2750 2000 2300 2000
Wire Wire Line
	2750 2450 2950 2450
Wire Wire Line
	2750 2000 2750 2450
$Comp
L power:GND #PWR0137
U 1 1
P 2300 2150
F 0 "#PWR0137" H 2300 1900 50  0001 C CNN
F 1 "GND" H 2305 1977 50  0000 C CNN
F 2 "" H 2300 2150 50  0001 C CNN
F 3 "" H 2300 2150 50  0001 C CNN
	1    2300 2150
	1    0    0    -1  
$EndComp
$Comp
L Device:C_Small C10
U 1 1
P 1500 2300
F 0 "C10" H 1592 2346 50  0000 L CNN
F 1 "220nF" H 1592 2255 50  0000 L CNN
F 2 "Capacitor_SMD:C_0603_1608Metric" H 1500 2300 50  0001 C CNN
F 3 "~" H 1500 2300 50  0001 C CNN
	1    1500 2300
	1    0    0    -1  
$EndComp
$Comp
L power:GND #PWR0145
U 1 1
P 1500 2400
F 0 "#PWR0145" H 1500 2150 50  0001 C CNN
F 1 "GND" H 1505 2227 50  0000 C CNN
F 2 "" H 1500 2400 50  0001 C CNN
F 3 "" H 1500 2400 50  0001 C CNN
	1    1500 2400
	1    0    0    -1  
$EndComp
Wire Wire Line
	1600 2150 1500 2150
Wire Wire Line
	1500 2150 1500 2200
$EndSCHEMATC
